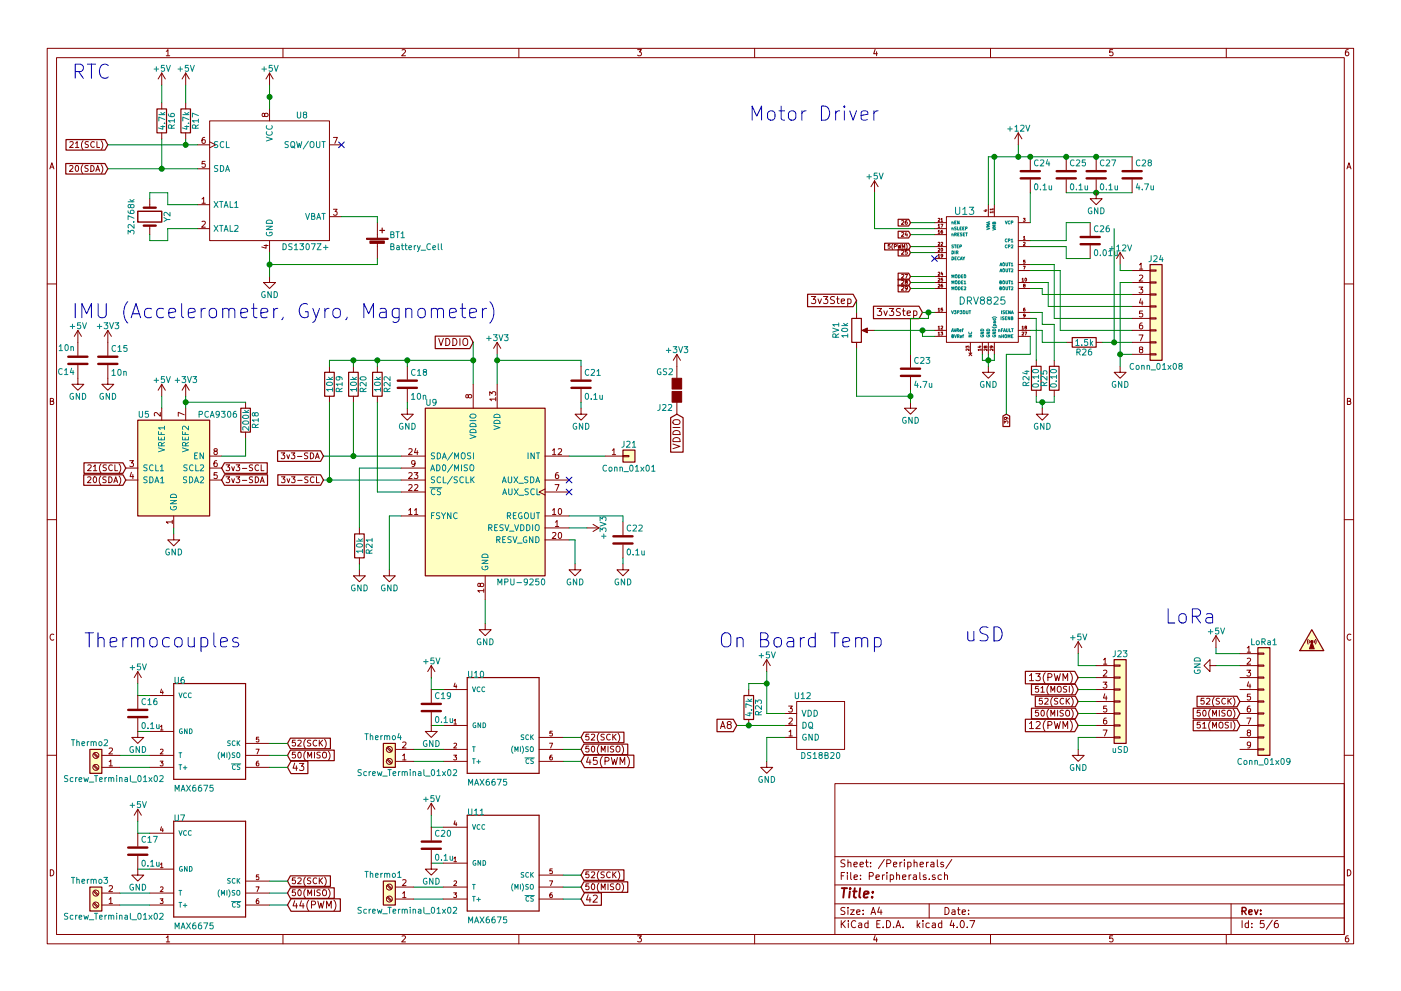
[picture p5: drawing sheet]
EESchema Schematic File Version 2
LIBS:power
LIBS:device
LIBS:transistors
LIBS:conn
LIBS:linear
LIBS:regul
LIBS:74xx
LIBS:cmos4000
LIBS:adc-dac
LIBS:memory
LIBS:xilinx
LIBS:microcontrollers
LIBS:dsp
LIBS:microchip
LIBS:analog_switches
LIBS:motorola
LIBS:texas
LIBS:intel
LIBS:audio
LIBS:interface
LIBS:digital-audio
LIBS:philips
LIBS:display
LIBS:cypress
LIBS:siliconi
LIBS:opto
LIBS:atmel
LIBS:contrib
LIBS:valves
LIBS:TPS565208
LIBS:isolators
LIBS:74xgxx
LIBS:ac-dc
LIBS:actel
LIBS:allegro
LIBS:Altera
LIBS:analog_devices
LIBS:battery_management
LIBS:bbd
LIBS:bosch
LIBS:brooktre
LIBS:cmos_ieee
LIBS:dc-dc
LIBS:diode
LIBS:elec-unifil
LIBS:ESD_Protection
LIBS:ftdi
LIBS:gennum
LIBS:graphic_symbols
LIBS:hc11
LIBS:infineon
LIBS:intersil
LIBS:ir
LIBS:Lattice
LIBS:leds
LIBS:LEM
LIBS:logic_programmable
LIBS:maxim
LIBS:mechanical
LIBS:microchip_dspic33dsc
LIBS:microchip_pic10mcu
LIBS:microchip_pic12mcu
LIBS:microchip_pic16mcu
LIBS:microchip_pic18mcu
LIBS:microchip_pic24mcu
LIBS:microchip_pic32mcu
LIBS:modules
LIBS:motor_drivers
LIBS:motors
LIBS:msp430
LIBS:nordicsemi
LIBS:nxp
LIBS:nxp_armmcu
LIBS:onsemi
LIBS:Oscillators
LIBS:Power_Management
LIBS:powerint
LIBS:pspice
LIBS:references
LIBS:relays
LIBS:rfcom
LIBS:RFSolutions
LIBS:sensors
LIBS:silabs
LIBS:stm8
LIBS:stm32
LIBS:supertex
LIBS:switches
LIBS:transf
LIBS:triac_thyristor
LIBS:ttl_ieee
LIBS:video
LIBS:wiznet
LIBS:Worldsemi
LIBS:Xicor
LIBS:zetex
LIBS:Zilog
LIBS:DRV8825
LIBS:MAX6675
LIBS:OBC-PDB-cache
EELAYER 25 0
EELAYER END
$Descr A4 11693 8268
encoding utf-8
Sheet 5 6
Title ""
Date ""
Rev ""
Comp ""
Comment1 ""
Comment2 ""
Comment3 ""
Comment4 ""
$EndDescr
Text Notes 6250 1000 0    118  ~ 0
Motor Driver
Text Notes 700  5400 0    118  ~ 0
Thermocouples
Text Notes 8050 5350 0    118  ~ 0
uSD
Text Notes 10150 5200 2    118  ~ 0
LoRa\n
Text Notes 600  650  0    118  ~ 0
RTC
Text Notes 600  2650 0    118  ~ 0
IMU (Accelerometer, Gyro, Magnometer)
$Comp
L Battery_Cell BT1
U 1 1
P 3150 2050
F 0 "BT1" H 3250 2150 50  0000 L CNN
F 1 "Battery_Cell" H 3250 2050 50  0000 L CNN
F 2 "Battery_Holders:Keystone_1058_1x2032-CoinCell" V 3150 2110 50  0001 C CNN
F 3 "" V 3150 2110 50  0001 C CNN
	1    3150 2050
	1    0    0    -1  
$EndComp
$Comp
L DS1307Z+ U8
U 1 1
P 2250 1500
F 0 "U8" H 2520 2050 50  0000 C CNN
F 1 "DS1307Z+" H 2550 950 50  0000 C CNN
F 2 "Housings_SOIC:SOIC-8_3.9x4.9mm_Pitch1.27mm" H 2250 1500 50  0001 C CNN
F 3 "https://datasheets.maximintegrated.com/en/ds/DS1307.pdf" H 2250 1500 50  0001 C CNN
	1    2250 1500
	1    0    0    -1  
$EndComp
$Comp
L GND #PWR93
U 1 1
P 2250 2300
F 0 "#PWR93" H 2250 2050 50  0001 C CNN
F 1 "GND" H 2250 2150 50  0000 C CNN
F 2 "" H 2250 2300 50  0001 C CNN
F 3 "" H 2250 2300 50  0001 C CNN
	1    2250 2300
	1    0    0    -1  
$EndComp
$Comp
L Crystal Y2
U 1 1
P 1250 1800
F 0 "Y2" H 1250 1950 50  0000 C CNN
F 1 "32.768k" H 1250 1650 50  0000 C CNN
F 2 "Crystals:Crystal_C26-LF_d2.1mm_l6.5mm_Horizontal" H 1250 1800 50  0001 C CNN
F 3 "https://www.digikey.ca/product-detail/en/ecs-inc/ECS-.327-6-13X/XC2293-ND/6821661" H 1250 1800 50  0001 C CNN
	1    1250 1800
	0    1    1    0   
$EndComp
$Comp
L +5V #PWR92
U 1 1
P 2250 700
F 0 "#PWR92" H 2250 550 50  0001 C CNN
F 1 "+5V" H 2250 840 50  0000 C CNN
F 2 "" H 2250 700 50  0001 C CNN
F 3 "" H 2250 700 50  0001 C CNN
	1    2250 700 
	1    0    0    -1  
$EndComp
$Comp
L R R17
U 1 1
P 1550 1000
F 0 "R17" V 1630 1000 50  0000 C CNN
F 1 "4.7k" V 1550 1000 50  0000 C CNN
F 2 "Resistors_SMD:R_0805" V 1480 1000 50  0001 C CNN
F 3 "" H 1550 1000 50  0001 C CNN
	1    1550 1000
	1    0    0    -1  
$EndComp
$Comp
L R R16
U 1 1
P 1350 1000
F 0 "R16" V 1430 1000 50  0000 C CNN
F 1 "4.7k" V 1350 1000 50  0000 C CNN
F 2 "Resistors_SMD:R_0805" V 1280 1000 50  0001 C CNN
F 3 "" H 1350 1000 50  0001 C CNN
	1    1350 1000
	1    0    0    -1  
$EndComp
$Comp
L +5V #PWR87
U 1 1
P 1350 700
F 0 "#PWR87" H 1350 550 50  0001 C CNN
F 1 "+5V" H 1350 840 50  0000 C CNN
F 2 "" H 1350 700 50  0001 C CNN
F 3 "" H 1350 700 50  0001 C CNN
	1    1350 700 
	1    0    0    -1  
$EndComp
$Comp
L +5V #PWR90
U 1 1
P 1550 700
F 0 "#PWR90" H 1550 550 50  0001 C CNN
F 1 "+5V" H 1550 840 50  0000 C CNN
F 2 "" H 1550 700 50  0001 C CNN
F 3 "" H 1550 700 50  0001 C CNN
	1    1550 700 
	1    0    0    -1  
$EndComp
Text GLabel 900  1400 0    49   Input ~ 0
20(SDA)
Text GLabel 900  1200 0    49   Input ~ 0
21(SCL)
NoConn ~ 2850 1200
$Comp
L MPU-9250 U9
U 1 1
P 4050 4100
F 0 "U9" H 3600 4850 50  0000 C CNN
F 1 "MPU-9250" H 4350 3350 50  0000 C CNN
F 2 "Housings_DFN_QFN:QFN-24-1EP_3x3mm_Pitch0.4mm" H 4050 3100 50  0001 C CNN
F 3 "" H 4050 3950 50  0001 C CNN
	1    4050 4100
	1    0    0    -1  
$EndComp
$Comp
L GND #PWR101
U 1 1
P 4050 5200
F 0 "#PWR101" H 4050 4950 50  0001 C CNN
F 1 "GND" H 4050 5050 50  0000 C CNN
F 2 "" H 4050 5200 50  0001 C CNN
F 3 "" H 4050 5200 50  0001 C CNN
	1    4050 5200
	1    0    0    -1  
$EndComp
$Comp
L +3V3 #PWR102
U 1 1
P 4150 2950
F 0 "#PWR102" H 4150 2800 50  0001 C CNN
F 1 "+3V3" H 4150 3090 50  0000 C CNN
F 2 "" H 4150 2950 50  0001 C CNN
F 3 "" H 4150 2950 50  0001 C CNN
	1    4150 2950
	1    0    0    -1  
$EndComp
$Comp
L C C21
U 1 1
P 4850 3200
F 0 "C21" H 4875 3300 50  0000 L CNN
F 1 "0.1u" H 4875 3100 50  0000 L CNN
F 2 "Capacitors_SMD:C_0805" H 4888 3050 50  0001 C CNN
F 3 "x7r, 4V" H 4850 3200 50  0001 C CNN
	1    4850 3200
	1    0    0    -1  
$EndComp
$Comp
L C C18
U 1 1
P 3400 3200
F 0 "C18" H 3425 3300 50  0000 L CNN
F 1 "10n" H 3425 3100 50  0000 L CNN
F 2 "Capacitors_SMD:C_0805" H 3438 3050 50  0001 C CNN
F 3 "x7r, 4V" H 3400 3200 50  0001 C CNN
	1    3400 3200
	1    0    0    -1  
$EndComp
$Comp
L GND #PWR96
U 1 1
P 3400 3400
F 0 "#PWR96" H 3400 3150 50  0001 C CNN
F 1 "GND" H 3400 3250 50  0000 C CNN
F 2 "" H 3400 3400 50  0001 C CNN
F 3 "" H 3400 3400 50  0001 C CNN
	1    3400 3400
	1    0    0    -1  
$EndComp
$Comp
L GND #PWR104
U 1 1
P 4850 3400
F 0 "#PWR104" H 4850 3150 50  0001 C CNN
F 1 "GND" H 4850 3250 50  0000 C CNN
F 2 "" H 4850 3400 50  0001 C CNN
F 3 "" H 4850 3400 50  0001 C CNN
	1    4850 3400
	1    0    0    -1  
$EndComp
NoConn ~ 4750 4000
NoConn ~ 4750 4100
$Comp
L C C22
U 1 1
P 5200 4500
F 0 "C22" H 5225 4600 50  0000 L CNN
F 1 "0.1u" H 5225 4400 50  0000 L CNN
F 2 "Capacitors_SMD:C_0805" H 5238 4350 50  0001 C CNN
F 3 "x7r, 2V" H 5200 4500 50  0001 C CNN
	1    5200 4500
	1    0    0    -1  
$EndComp
$Comp
L GND #PWR106
U 1 1
P 5200 4700
F 0 "#PWR106" H 5200 4450 50  0001 C CNN
F 1 "GND" H 5200 4550 50  0000 C CNN
F 2 "" H 5200 4700 50  0001 C CNN
F 3 "" H 5200 4700 50  0001 C CNN
	1    5200 4700
	1    0    0    -1  
$EndComp
$Comp
L DRV8825 U13
U 1 1
P 8250 2400
F 0 "U13" H 8050 3050 60  0000 C CNN
F 1 "DRV8825" H 8200 2300 60  0000 C CNN
F 2 "Housings_SSOP:HTSSOP-32_6.1x11mm_Pitch0.65mm_ThermalPad" H 8250 2400 60  0001 C CNN
F 3 "https://www.digikey.ca/product-detail/en/texas-instruments/DRV8825PWPR/296-29503-1-ND/2749200" H 8250 2400 60  0001 C CNN
	1    8250 2400
	1    0    0    -1  
$EndComp
$Comp
L GS2 J22
U 1 1
P 5650 3250
F 0 "J22" H 5750 3400 50  0000 C CNN
F 1 "GS2" H 5750 3101 50  0000 C CNN
F 2 "Connectors:GS2" V 5724 3250 50  0001 C CNN
F 3 "" H 5650 3250 50  0001 C CNN
	1    5650 3250
	-1   0    0    1   
$EndComp
Text GLabel 3950 2850 0    59   Input ~ 0
VDDIO
Text GLabel 5650 3450 3    59   Input ~ 0
VDDIO
$Comp
L +3V3 #PWR107
U 1 1
P 5650 3050
F 0 "#PWR107" H 5650 2900 50  0001 C CNN
F 1 "+3V3" H 5650 3190 50  0000 C CNN
F 2 "" H 5650 3050 50  0001 C CNN
F 3 "" H 5650 3050 50  0001 C CNN
	1    5650 3050
	1    0    0    -1  
$EndComp
$Comp
L GND #PWR95
U 1 1
P 3250 4750
F 0 "#PWR95" H 3250 4500 50  0001 C CNN
F 1 "GND" H 3250 4600 50  0000 C CNN
F 2 "" H 3250 4750 50  0001 C CNN
F 3 "" H 3250 4750 50  0001 C CNN
	1    3250 4750
	1    0    0    -1  
$EndComp
Wire Wire Line
	2250 2100 2250 2300
Wire Wire Line
	2850 1800 3150 1800
Wire Wire Line
	3150 1800 3150 1850
Wire Wire Line
	3150 2150 3150 2200
Wire Wire Line
	3150 2200 2250 2200
Connection ~ 2250 2200
Wire Wire Line
	1250 1650 1250 1600
Wire Wire Line
	1250 1600 1400 1600
Wire Wire Line
	1400 1600 1400 1700
Wire Wire Line
	1400 1700 1650 1700
Wire Wire Line
	1250 1950 1250 2000
Wire Wire Line
	1250 2000 1400 2000
Wire Wire Line
	1400 2000 1400 1900
Wire Wire Line
	1400 1900 1650 1900
Wire Wire Line
	2250 700  2250 900 
Connection ~ 2250 800 
Wire Wire Line
	900  1200 1650 1200
Wire Wire Line
	1550 1200 1550 1150
Wire Wire Line
	900  1400 1650 1400
Wire Wire Line
	1350 1400 1350 1150
Wire Wire Line
	1550 850  1550 700 
Wire Wire Line
	1350 850  1350 700 
Connection ~ 1550 1200
Connection ~ 1350 1400
Wire Wire Line
	2700 4000 3350 4000
Wire Wire Line
	2700 3800 3350 3800
Wire Wire Line
	4050 5200 4050 5000
Wire Wire Line
	4750 3800 5050 3800
Wire Wire Line
	3950 2850 3950 3200
Wire Wire Line
	4150 2950 4150 3200
Wire Wire Line
	2750 3000 3950 3000
Wire Wire Line
	3400 3000 3400 3050
Connection ~ 3950 3000
Wire Wire Line
	4150 3000 4850 3000
Wire Wire Line
	4850 3000 4850 3050
Connection ~ 4150 3000
Wire Wire Line
	3400 3400 3400 3350
Wire Wire Line
	4850 3400 4850 3350
Wire Wire Line
	4750 4300 5200 4300
Wire Wire Line
	5200 4300 5200 4350
Wire Wire Line
	5200 4650 5200 4700
Wire Wire Line
	3250 4300 3250 4750
Wire Wire Line
	3350 4300 3250 4300
Wire Wire Line
	3000 3900 3350 3900
$Comp
L GND #PWR103
U 1 1
P 4800 4700
F 0 "#PWR103" H 4800 4450 50  0001 C CNN
F 1 "GND" H 4800 4550 50  0000 C CNN
F 2 "" H 4800 4700 50  0001 C CNN
F 3 "" H 4800 4700 50  0001 C CNN
	1    4800 4700
	1    0    0    -1  
$EndComp
Wire Wire Line
	4750 4500 4800 4500
Wire Wire Line
	4800 4500 4800 4700
$Comp
L +3V3 #PWR105
U 1 1
P 4900 4400
F 0 "#PWR105" H 4900 4250 50  0001 C CNN
F 1 "+3V3" H 4900 4540 50  0000 C CNN
F 2 "" H 4900 4400 50  0001 C CNN
F 3 "" H 4900 4400 50  0001 C CNN
	1    4900 4400
	0    1    1    0   
$EndComp
Wire Wire Line
	4900 4400 4750 4400
$Comp
L R R19
U 1 1
P 2750 3200
F 0 "R19" V 2830 3200 50  0000 C CNN
F 1 "10k" V 2750 3200 50  0000 C CNN
F 2 "Resistors_SMD:R_0805" V 2680 3200 50  0001 C CNN
F 3 "" H 2750 3200 50  0001 C CNN
	1    2750 3200
	1    0    0    -1  
$EndComp
$Comp
L R R20
U 1 1
P 2950 3200
F 0 "R20" V 3030 3200 50  0000 C CNN
F 1 "10k" V 2950 3200 50  0000 C CNN
F 2 "Resistors_SMD:R_0805" V 2880 3200 50  0001 C CNN
F 3 "" H 2950 3200 50  0001 C CNN
	1    2950 3200
	1    0    0    -1  
$EndComp
Wire Wire Line
	2750 3000 2750 3050
Connection ~ 3400 3000
Wire Wire Line
	2950 3050 2950 3000
Connection ~ 2950 3000
Wire Wire Line
	2750 3350 2750 4000
Connection ~ 2750 4000
Wire Wire Line
	2950 3800 2950 3350
Connection ~ 2950 3800
$Comp
L R R22
U 1 1
P 3150 3200
F 0 "R22" V 3230 3200 50  0000 C CNN
F 1 "10k" V 3150 3200 50  0000 C CNN
F 2 "Resistors_SMD:R_0805" V 3080 3200 50  0001 C CNN
F 3 "" H 3150 3200 50  0001 C CNN
	1    3150 3200
	1    0    0    -1  
$EndComp
Wire Wire Line
	3150 3050 3150 3000
Connection ~ 3150 3000
Wire Wire Line
	3350 4100 3150 4100
Wire Wire Line
	3150 4100 3150 3350
$Comp
L R R21
U 1 1
P 3000 4550
F 0 "R21" V 3080 4550 50  0000 C CNN
F 1 "10k" V 3000 4550 50  0000 C CNN
F 2 "Resistors_SMD:R_0805" V 2930 4550 50  0001 C CNN
F 3 "" H 3000 4550 50  0001 C CNN
	1    3000 4550
	1    0    0    -1  
$EndComp
Wire Wire Line
	3000 3900 3000 4400
$Comp
L GND #PWR94
U 1 1
P 3000 4750
F 0 "#PWR94" H 3000 4500 50  0001 C CNN
F 1 "GND" H 3000 4600 50  0000 C CNN
F 2 "" H 3000 4750 50  0001 C CNN
F 3 "" H 3000 4750 50  0001 C CNN
	1    3000 4750
	1    0    0    -1  
$EndComp
Wire Wire Line
	3000 4750 3000 4700
$Comp
L GND #PWR89
U 1 1
P 1450 4450
F 0 "#PWR89" H 1450 4200 50  0001 C CNN
F 1 "GND" H 1450 4300 50  0000 C CNN
F 2 "" H 1450 4450 50  0001 C CNN
F 3 "" H 1450 4450 50  0001 C CNN
	1    1450 4450
	1    0    0    -1  
$EndComp
$Comp
L PCA9306 U5
U 1 1
P 1450 3900
F 0 "U5" H 1150 4350 50  0000 L CNN
F 1 "PCA9306" H 1650 4350 50  0000 L CNN
F 2 "Housings_SSOP:VSSOP-8_2.3x2mm_Pitch0.5mm" H 1050 4250 50  0001 C CNN
F 3 "https://www.digikey.ca/product-detail/en/nxp-usa-inc/PCA9306DC1125/568-4212-2-ND/1300970" H 1150 4350 50  0001 C CNN
	1    1450 3900
	1    0    0    -1  
$EndComp
Wire Wire Line
	1450 4400 1450 4450
$Comp
L +3V3 #PWR91
U 1 1
P 1550 3300
F 0 "#PWR91" H 1550 3150 50  0001 C CNN
F 1 "+3V3" H 1550 3440 50  0000 C CNN
F 2 "" H 1550 3300 50  0001 C CNN
F 3 "" H 1550 3300 50  0001 C CNN
	1    1550 3300
	1    0    0    -1  
$EndComp
$Comp
L +5V #PWR88
U 1 1
P 1350 3300
F 0 "#PWR88" H 1350 3150 50  0001 C CNN
F 1 "+5V" H 1350 3440 50  0000 C CNN
F 2 "" H 1350 3300 50  0001 C CNN
F 3 "" H 1350 3300 50  0001 C CNN
	1    1350 3300
	1    0    0    -1  
$EndComp
Wire Wire Line
	1550 3300 1550 3400
Wire Wire Line
	1350 3300 1350 3400
$Comp
L C C14
U 1 1
P 650 3000
F 0 "C14" H 675 3100 50  0000 L CNN
F 1 "10n" H 675 2900 50  0000 L CNN
F 2 "Capacitors_SMD:C_0805" H 688 2850 50  0001 C CNN
F 3 "x7r, 4V" H 650 3000 50  0001 C CNN
	1    650  3000
	-1   0    0    1   
$EndComp
$Comp
L C C15
U 1 1
P 900 3000
F 0 "C15" H 925 3100 50  0000 L CNN
F 1 "10n" H 925 2900 50  0000 L CNN
F 2 "Capacitors_SMD:C_0805" H 938 2850 50  0001 C CNN
F 3 "x7r, 4V" H 900 3000 50  0001 C CNN
	1    900  3000
	1    0    0    -1  
$EndComp
$Comp
L +3V3 #PWR81
U 1 1
P 900 2850
F 0 "#PWR81" H 900 2700 50  0001 C CNN
F 1 "+3V3" H 900 2990 50  0000 C CNN
F 2 "" H 900 2850 50  0001 C CNN
F 3 "" H 900 2850 50  0001 C CNN
	1    900  2850
	1    0    0    -1  
$EndComp
$Comp
L +5V #PWR79
U 1 1
P 650 2850
F 0 "#PWR79" H 650 2700 50  0001 C CNN
F 1 "+5V" H 650 2990 50  0000 C CNN
F 2 "" H 650 2850 50  0001 C CNN
F 3 "" H 650 2850 50  0001 C CNN
	1    650  2850
	1    0    0    -1  
$EndComp
$Comp
L GND #PWR80
U 1 1
P 650 3150
F 0 "#PWR80" H 650 2900 50  0001 C CNN
F 1 "GND" H 650 3000 50  0000 C CNN
F 2 "" H 650 3150 50  0001 C CNN
F 3 "" H 650 3150 50  0001 C CNN
	1    650  3150
	1    0    0    -1  
$EndComp
$Comp
L GND #PWR82
U 1 1
P 900 3150
F 0 "#PWR82" H 900 2900 50  0001 C CNN
F 1 "GND" H 900 3000 50  0000 C CNN
F 2 "" H 900 3150 50  0001 C CNN
F 3 "" H 900 3150 50  0001 C CNN
	1    900  3150
	1    0    0    -1  
$EndComp
$Comp
L R R18
U 1 1
P 2050 3500
F 0 "R18" V 2130 3500 50  0000 C CNN
F 1 "200k" V 2050 3500 50  0000 C CNN
F 2 "Resistors_SMD:R_0805" V 1980 3500 50  0001 C CNN
F 3 "" H 2050 3500 50  0001 C CNN
	1    2050 3500
	1    0    0    -1  
$EndComp
Text GLabel 1850 4000 2    49   Input ~ 0
3v3-SDA
Text GLabel 1850 3900 2    49   Input ~ 0
3v3-SCL
Wire Wire Line
	1850 3800 2050 3800
Wire Wire Line
	2050 3800 2050 3650
Wire Wire Line
	2050 3350 1550 3350
Connection ~ 1550 3350
Text GLabel 1050 3900 0    49   Input ~ 0
21(SCL)
Text GLabel 1050 4000 0    49   Input ~ 0
20(SDA)
Text GLabel 2700 3800 0    49   Input ~ 0
3v3-SDA
Text GLabel 2700 4000 0    49   Input ~ 0
3v3-SCL
$Comp
L Conn_01x01 J21
U 1 1
P 5250 3800
F 0 "J21" H 5250 3900 50  0000 C CNN
F 1 "Conn_01x01" H 5250 3700 50  0000 C CNN
F 2 "Pin_Headers:Pin_Header_Straight_1x01_Pitch2.54mm" H 5250 3800 50  0001 C CNN
F 3 "" H 5250 3800 50  0001 C CNN
	1    5250 3800
	1    0    0    -1  
$EndComp
$Comp
L DS18B20 U12
U 1 1
P 6850 6050
F 0 "U12" H 6700 6300 50  0000 C CNN
F 1 "DS18B20" H 6850 5800 50  0000 C CNN
F 2 "TO_SOT_Packages_THT:TO-92_Inline_Narrow_Oval" H 6700 6300 50  0001 C CNN
F 3 "" H 6700 6300 50  0001 C CNN
	1    6850 6050
	1    0    0    -1  
$EndComp
$Comp
L +5V #PWR108
U 1 1
P 6400 5600
F 0 "#PWR108" H 6400 5450 50  0001 C CNN
F 1 "+5V" H 6400 5740 50  0000 C CNN
F 2 "" H 6400 5600 50  0001 C CNN
F 3 "" H 6400 5600 50  0001 C CNN
	1    6400 5600
	1    0    0    -1  
$EndComp
$Comp
L GND #PWR109
U 1 1
P 6400 6350
F 0 "#PWR109" H 6400 6100 50  0001 C CNN
F 1 "GND" H 6400 6200 50  0000 C CNN
F 2 "" H 6400 6350 50  0001 C CNN
F 3 "" H 6400 6350 50  0001 C CNN
	1    6400 6350
	1    0    0    -1  
$EndComp
Wire Wire Line
	6400 5950 6550 5950
Wire Wire Line
	6400 5600 6400 5950
Wire Wire Line
	6550 6150 6400 6150
Wire Wire Line
	6400 6150 6400 6350
$Comp
L R R23
U 1 1
P 6250 5900
F 0 "R23" V 6330 5900 50  0000 C CNN
F 1 "4.7k" V 6250 5900 50  0000 C CNN
F 2 "Resistors_SMD:R_0805" V 6180 5900 50  0001 C CNN
F 3 "" H 6250 5900 50  0001 C CNN
	1    6250 5900
	1    0    0    -1  
$EndComp
Wire Wire Line
	6250 5750 6250 5700
Wire Wire Line
	6250 5700 6400 5700
Connection ~ 6400 5700
Wire Wire Line
	6150 6050 6550 6050
Connection ~ 6250 6050
Text GLabel 6150 6050 0    59   Input ~ 0
A8
Text Notes 6000 5400 0    118  ~ 0
On Board Temp
$Comp
L MAX6675 U11
U 1 1
P 4200 7200
F 0 "U11" H 3899 7601 50  0000 L BNN
F 1 "MAX6675" H 3900 6699 50  0000 L BNN
F 2 "Housings_SOIC:SOIC-8_3.9x4.9mm_Pitch1.27mm" H 4200 7200 50  0001 L BNN
F 3 "" H 4200 7200 50  0001 L BNN
F 4 "Unavailable" H 4200 7200 50  0001 L BNN "Field4"
F 5 "MAX6675" H 4200 7200 50  0001 L BNN "Field5"
F 6 "None" H 4200 7200 50  0001 L BNN "Field6"
F 7 "None" H 4200 7200 50  0001 L BNN "Field7"
F 8 "Maxim Integrated" H 4200 7200 50  0001 L BNN "Field8"
	1    4200 7200
	1    0    0    -1  
$EndComp
$Comp
L +5V #PWR99
U 1 1
P 3600 6800
F 0 "#PWR99" H 3600 6650 50  0001 C CNN
F 1 "+5V" H 3600 6940 50  0000 C CNN
F 2 "" H 3600 6800 50  0001 C CNN
F 3 "" H 3600 6800 50  0001 C CNN
	1    3600 6800
	1    0    0    -1  
$EndComp
Wire Wire Line
	3700 6900 3600 6900
Wire Wire Line
	3600 6900 3600 6800
$Comp
L C C20
U 1 1
P 3600 7050
F 0 "C20" H 3625 7150 50  0000 L CNN
F 1 "0.1u" H 3625 6950 50  0000 L CNN
F 2 "Capacitors_SMD:C_0805" H 3638 6900 50  0001 C CNN
F 3 "x7r, 4V" H 3600 7050 50  0001 C CNN
	1    3600 7050
	1    0    0    -1  
$EndComp
Wire Wire Line
	3700 7200 3600 7200
$Comp
L GND #PWR100
U 1 1
P 3600 7200
F 0 "#PWR100" H 3600 6950 50  0001 C CNN
F 1 "GND" H 3600 7050 50  0000 C CNN
F 2 "" H 3600 7200 50  0001 C CNN
F 3 "" H 3600 7200 50  0001 C CNN
	1    3600 7200
	1    0    0    -1  
$EndComp
Wire Wire Line
	3700 7400 3450 7400
Wire Wire Line
	3700 7500 3450 7500
$Comp
L Screw_Terminal_01x02 Thermo1
U 1 1
P 3250 7500
F 0 "Thermo1" H 3300 7300 50  0000 C CNN
F 1 "Screw_Terminal_01x02" H 3100 7600 50  0000 C CNN
F 2 "TerminalBlock:TerminalBlock_bornier-2_P5.08mm" H 3250 7500 50  0001 C CNN
F 3 "" H 3250 7500 50  0001 C CNN
	1    3250 7500
	-1   0    0    1   
$EndComp
Text GLabel 4850 7300 2    49   Input ~ 0
52(SCK)
Text GLabel 4850 7400 2    49   Input ~ 0
50(MISO)
Text GLabel 4850 7500 2    59   Input ~ 0
42
Wire Wire Line
	4700 7500 4850 7500
Wire Wire Line
	4700 7400 4850 7400
Wire Wire Line
	4850 7300 4700 7300
$Comp
L MAX6675 U10
U 1 1
P 4200 6050
F 0 "U10" H 3899 6451 50  0000 L BNN
F 1 "MAX6675" H 3900 5549 50  0000 L BNN
F 2 "Housings_SOIC:SOIC-8_3.9x4.9mm_Pitch1.27mm" H 4200 6050 50  0001 L BNN
F 3 "" H 4200 6050 50  0001 L BNN
F 4 "Unavailable" H 4200 6050 50  0001 L BNN "Field4"
F 5 "MAX6675" H 4200 6050 50  0001 L BNN "Field5"
F 6 "None" H 4200 6050 50  0001 L BNN "Field6"
F 7 "None" H 4200 6050 50  0001 L BNN "Field7"
F 8 "Maxim Integrated" H 4200 6050 50  0001 L BNN "Field8"
	1    4200 6050
	1    0    0    -1  
$EndComp
$Comp
L +5V #PWR97
U 1 1
P 3600 5650
F 0 "#PWR97" H 3600 5500 50  0001 C CNN
F 1 "+5V" H 3600 5790 50  0000 C CNN
F 2 "" H 3600 5650 50  0001 C CNN
F 3 "" H 3600 5650 50  0001 C CNN
	1    3600 5650
	1    0    0    -1  
$EndComp
Wire Wire Line
	3700 5750 3600 5750
Wire Wire Line
	3600 5750 3600 5650
$Comp
L C C19
U 1 1
P 3600 5900
F 0 "C19" H 3625 6000 50  0000 L CNN
F 1 "0.1u" H 3625 5800 50  0000 L CNN
F 2 "Capacitors_SMD:C_0805" H 3638 5750 50  0001 C CNN
F 3 "x7r, 4V" H 3600 5900 50  0001 C CNN
	1    3600 5900
	1    0    0    -1  
$EndComp
Wire Wire Line
	3700 6050 3600 6050
$Comp
L GND #PWR98
U 1 1
P 3600 6050
F 0 "#PWR98" H 3600 5800 50  0001 C CNN
F 1 "GND" H 3600 5900 50  0000 C CNN
F 2 "" H 3600 6050 50  0001 C CNN
F 3 "" H 3600 6050 50  0001 C CNN
	1    3600 6050
	1    0    0    -1  
$EndComp
Wire Wire Line
	3700 6250 3450 6250
Wire Wire Line
	3700 6350 3450 6350
$Comp
L Screw_Terminal_01x02 Thermo4
U 1 1
P 3250 6350
F 0 "Thermo4" H 3300 6150 50  0000 C CNN
F 1 "Screw_Terminal_01x02" H 3100 6450 50  0000 C CNN
F 2 "TerminalBlock:TerminalBlock_bornier-2_P5.08mm" H 3250 6350 50  0001 C CNN
F 3 "" H 3250 6350 50  0001 C CNN
	1    3250 6350
	-1   0    0    1   
$EndComp
Text GLabel 4850 6150 2    49   Input ~ 0
52(SCK)
Text GLabel 4850 6250 2    49   Input ~ 0
50(MISO)
Text GLabel 4850 6350 2    59   Input ~ 0
45(PWM)
Wire Wire Line
	4700 6350 4850 6350
Wire Wire Line
	4700 6250 4850 6250
Wire Wire Line
	4850 6150 4700 6150
$Comp
L MAX6675 U7
U 1 1
P 1750 7250
F 0 "U7" H 1449 7651 50  0000 L BNN
F 1 "MAX6675" H 1450 6749 50  0000 L BNN
F 2 "Housings_SOIC:SOIC-8_3.9x4.9mm_Pitch1.27mm" H 1750 7250 50  0001 L BNN
F 3 "" H 1750 7250 50  0001 L BNN
F 4 "Unavailable" H 1750 7250 50  0001 L BNN "Field4"
F 5 "MAX6675" H 1750 7250 50  0001 L BNN "Field5"
F 6 "None" H 1750 7250 50  0001 L BNN "Field6"
F 7 "None" H 1750 7250 50  0001 L BNN "Field7"
F 8 "Maxim Integrated" H 1750 7250 50  0001 L BNN "Field8"
	1    1750 7250
	1    0    0    -1  
$EndComp
$Comp
L +5V #PWR85
U 1 1
P 1150 6850
F 0 "#PWR85" H 1150 6700 50  0001 C CNN
F 1 "+5V" H 1150 6990 50  0000 C CNN
F 2 "" H 1150 6850 50  0001 C CNN
F 3 "" H 1150 6850 50  0001 C CNN
	1    1150 6850
	1    0    0    -1  
$EndComp
Wire Wire Line
	1250 6950 1150 6950
Wire Wire Line
	1150 6950 1150 6850
$Comp
L C C17
U 1 1
P 1150 7100
F 0 "C17" H 1175 7200 50  0000 L CNN
F 1 "0.1u" H 1175 7000 50  0000 L CNN
F 2 "Capacitors_SMD:C_0805" H 1188 6950 50  0001 C CNN
F 3 "x7r, 4V" H 1150 7100 50  0001 C CNN
	1    1150 7100
	1    0    0    -1  
$EndComp
Wire Wire Line
	1250 7250 1150 7250
$Comp
L GND #PWR86
U 1 1
P 1150 7250
F 0 "#PWR86" H 1150 7000 50  0001 C CNN
F 1 "GND" H 1150 7100 50  0000 C CNN
F 2 "" H 1150 7250 50  0001 C CNN
F 3 "" H 1150 7250 50  0001 C CNN
	1    1150 7250
	1    0    0    -1  
$EndComp
Wire Wire Line
	1250 7450 1000 7450
Wire Wire Line
	1250 7550 1000 7550
$Comp
L Screw_Terminal_01x02 Thermo3
U 1 1
P 800 7550
F 0 "Thermo3" H 850 7350 50  0000 C CNN
F 1 "Screw_Terminal_01x02" H 650 7650 50  0000 C CNN
F 2 "TerminalBlock:TerminalBlock_bornier-2_P5.08mm" H 800 7550 50  0001 C CNN
F 3 "" H 800 7550 50  0001 C CNN
	1    800  7550
	-1   0    0    1   
$EndComp
Text GLabel 2400 7350 2    49   Input ~ 0
52(SCK)
Text GLabel 2400 7450 2    49   Input ~ 0
50(MISO)
Text GLabel 2400 7550 2    59   Input ~ 0
44(PWM)
Wire Wire Line
	2250 7550 2400 7550
Wire Wire Line
	2250 7450 2400 7450
Wire Wire Line
	2400 7350 2250 7350
$Comp
L MAX6675 U6
U 1 1
P 1750 6100
F 0 "U6" H 1449 6501 50  0000 L BNN
F 1 "MAX6675" H 1450 5599 50  0000 L BNN
F 2 "Housings_SOIC:SOIC-8_3.9x4.9mm_Pitch1.27mm" H 1750 6100 50  0001 L BNN
F 3 "" H 1750 6100 50  0001 L BNN
F 4 "Unavailable" H 1750 6100 50  0001 L BNN "Field4"
F 5 "MAX6675" H 1750 6100 50  0001 L BNN "Field5"
F 6 "None" H 1750 6100 50  0001 L BNN "Field6"
F 7 "None" H 1750 6100 50  0001 L BNN "Field7"
F 8 "Maxim Integrated" H 1750 6100 50  0001 L BNN "Field8"
	1    1750 6100
	1    0    0    -1  
$EndComp
$Comp
L +5V #PWR83
U 1 1
P 1150 5700
F 0 "#PWR83" H 1150 5550 50  0001 C CNN
F 1 "+5V" H 1150 5840 50  0000 C CNN
F 2 "" H 1150 5700 50  0001 C CNN
F 3 "" H 1150 5700 50  0001 C CNN
	1    1150 5700
	1    0    0    -1  
$EndComp
Wire Wire Line
	1250 5800 1150 5800
Wire Wire Line
	1150 5800 1150 5700
$Comp
L C C16
U 1 1
P 1150 5950
F 0 "C16" H 1175 6050 50  0000 L CNN
F 1 "0.1u" H 1175 5850 50  0000 L CNN
F 2 "Capacitors_SMD:C_0805" H 1188 5800 50  0001 C CNN
F 3 "x7r, 4V" H 1150 5950 50  0001 C CNN
	1    1150 5950
	1    0    0    -1  
$EndComp
Wire Wire Line
	1250 6100 1150 6100
$Comp
L GND #PWR84
U 1 1
P 1150 6100
F 0 "#PWR84" H 1150 5850 50  0001 C CNN
F 1 "GND" H 1150 5950 50  0000 C CNN
F 2 "" H 1150 6100 50  0001 C CNN
F 3 "" H 1150 6100 50  0001 C CNN
	1    1150 6100
	1    0    0    -1  
$EndComp
Wire Wire Line
	1250 6300 1000 6300
Wire Wire Line
	1250 6400 1000 6400
$Comp
L Screw_Terminal_01x02 Thermo2
U 1 1
P 800 6400
F 0 "Thermo2" H 850 6200 50  0000 C CNN
F 1 "Screw_Terminal_01x02" H 650 6500 50  0000 C CNN
F 2 "TerminalBlock:TerminalBlock_bornier-2_P5.08mm" H 800 6400 50  0001 C CNN
F 3 "" H 800 6400 50  0001 C CNN
	1    800  6400
	-1   0    0    1   
$EndComp
Text GLabel 2400 6200 2    49   Input ~ 0
52(SCK)
Text GLabel 2400 6300 2    49   Input ~ 0
50(MISO)
Text GLabel 2400 6400 2    59   Input ~ 0
43
Wire Wire Line
	2250 6400 2400 6400
Wire Wire Line
	2250 6300 2400 6300
Wire Wire Line
	2400 6200 2250 6200
$Comp
L Conn_01x07 J23
U 1 1
P 9350 5850
F 0 "J23" H 9350 6250 50  0000 C CNN
F 1 "uSD" H 9350 5450 50  0000 C CNN
F 2 "Pin_Headers:Pin_Header_Straight_1x07_Pitch2.54mm" H 9350 5850 50  0001 C CNN
F 3 "https://www.digikey.ca/product-detail/en/sparkfun-electronics/DEV-13743/1568-1356-ND/5881845" H 9350 5850 50  0001 C CNN
	1    9350 5850
	1    0    0    -1  
$EndComp
Text GLabel 9000 5850 0    49   Input ~ 0
52(SCK)
Text GLabel 9000 5750 0    49   Input ~ 0
51(MOSI)
Text GLabel 9000 5950 0    49   Input ~ 0
50(MISO)
$Comp
L GND #PWR116
U 1 1
P 9000 6250
F 0 "#PWR116" H 9000 6000 50  0001 C CNN
F 1 "GND" H 9000 6100 50  0000 C CNN
F 2 "" H 9000 6250 50  0001 C CNN
F 3 "" H 9000 6250 50  0001 C CNN
	1    9000 6250
	1    0    0    -1  
$EndComp
Wire Wire Line
	9150 6150 9000 6150
Wire Wire Line
	9000 6150 9000 6250
$Comp
L +5V #PWR115
U 1 1
P 9000 5450
F 0 "#PWR115" H 9000 5300 50  0001 C CNN
F 1 "+5V" H 9000 5590 50  0000 C CNN
F 2 "" H 9000 5450 50  0001 C CNN
F 3 "" H 9000 5450 50  0001 C CNN
	1    9000 5450
	1    0    0    -1  
$EndComp
Wire Wire Line
	9150 5550 9000 5550
Wire Wire Line
	9000 5550 9000 5450
Text GLabel 9000 6050 0    59   Input ~ 0
12(PWM)
Wire Wire Line
	9150 5650 9000 5650
Wire Wire Line
	9150 5750 9000 5750
Wire Wire Line
	9150 5850 9000 5850
Wire Wire Line
	9150 5950 9000 5950
Wire Wire Line
	9150 6050 9000 6050
$Comp
L +5V #PWR120
U 1 1
P 10150 5400
F 0 "#PWR120" H 10150 5250 50  0001 C CNN
F 1 "+5V" H 10150 5540 50  0000 C CNN
F 2 "" H 10150 5400 50  0001 C CNN
F 3 "" H 10150 5400 50  0001 C CNN
	1    10150 5400
	1    0    0    -1  
$EndComp
Wire Wire Line
	10350 5450 10150 5450
Wire Wire Line
	10150 5450 10150 5400
$Comp
L GND #PWR121
U 1 1
P 10150 5550
F 0 "#PWR121" H 10150 5300 50  0001 C CNN
F 1 "GND" H 10150 5400 50  0000 C CNN
F 2 "" H 10150 5550 50  0001 C CNN
F 3 "" H 10150 5550 50  0001 C CNN
	1    10150 5550
	0    1    1    0   
$EndComp
Wire Wire Line
	10350 5550 10150 5550
Text GLabel 10350 5850 0    49   Input ~ 0
52(SCK)
Text GLabel 10350 6050 0    49   Input ~ 0
51(MOSI)
Text GLabel 10350 5950 0    49   Input ~ 0
50(MISO)
$Comp
L Conn_01x09 LoRa1
U 1 1
P 10550 5850
F 0 "LoRa1" H 10550 6350 50  0000 C CNN
F 1 "Conn_01x09" H 10550 5350 50  0000 C CNN
F 2 "Pin_Headers:Pin_Header_Straight_1x09_Pitch2.54mm" H 10550 5850 50  0001 C CNN
F 3 "" H 10550 5850 50  0001 C CNN
	1    10550 5850
	1    0    0    -1  
$EndComp
$Comp
L SYM_Radio_Waves_Small #SYM2
U 1 1
P 10950 5350
F 0 "#SYM2" H 10950 5490 50  0001 C CNN
F 1 "SYM_Radio_Waves_Small" H 10950 5225 50  0001 C CNN
F 2 "" H 10950 5175 50  0001 C CNN
F 3 "" H 10980 5150 50  0001 C CNN
	1    10950 5350
	1    0    0    -1  
$EndComp
$Comp
L C C26
U 1 1
P 9100 2000
F 0 "C26" H 9125 2100 50  0000 L CNN
F 1 "0.01u" H 9125 1900 50  0000 L CNN
F 2 "Capacitors_SMD:C_0805" H 9138 1850 50  0001 C CNN
F 3 "x7r, 50V" H 9100 2000 50  0001 C CNN
	1    9100 2000
	1    0    0    -1  
$EndComp
Wire Wire Line
	8600 2000 8900 2000
Wire Wire Line
	8900 2000 8900 1850
Wire Wire Line
	8900 1850 9100 1850
Wire Wire Line
	9100 2150 8900 2150
Wire Wire Line
	8900 2150 8900 2050
Wire Wire Line
	8900 2050 8600 2050
$Comp
L +12V #PWR113
U 1 1
P 8500 1200
F 0 "#PWR113" H 8500 1050 50  0001 C CNN
F 1 "+12V" H 8500 1340 50  0000 C CNN
F 2 "" H 8500 1200 50  0001 C CNN
F 3 "" H 8500 1200 50  0001 C CNN
	1    8500 1200
	1    0    0    -1  
$EndComp
$Comp
L C C24
U 1 1
P 8600 1450
F 0 "C24" H 8625 1550 50  0000 L CNN
F 1 "0.1u" H 8625 1350 50  0000 L CNN
F 2 "Capacitors_SMD:C_0805" H 8638 1300 50  0001 C CNN
F 3 "x7r, 4V" H 8600 1450 50  0001 C CNN
	1    8600 1450
	1    0    0    -1  
$EndComp
Wire Wire Line
	8250 1700 8250 1300
Wire Wire Line
	8250 1300 9450 1300
Wire Wire Line
	8300 1700 8300 1300
Connection ~ 8300 1300
Wire Wire Line
	8600 1850 8600 1600
Wire Wire Line
	8500 1200 8500 1300
Connection ~ 8500 1300
$Comp
L C C25
U 1 1
P 8900 1450
F 0 "C25" H 8925 1550 50  0000 L CNN
F 1 "0.1u" H 8925 1350 50  0000 L CNN
F 2 "Capacitors_SMD:C_0805" H 8938 1300 50  0001 C CNN
F 3 "x7r, 4V" H 8900 1450 50  0001 C CNN
	1    8900 1450
	1    0    0    -1  
$EndComp
$Comp
L C C27
U 1 1
P 9150 1450
F 0 "C27" H 9175 1550 50  0000 L CNN
F 1 "0.1u" H 9175 1350 50  0000 L CNN
F 2 "Capacitors_SMD:C_0805" H 9188 1300 50  0001 C CNN
F 3 "x7r, 4V" H 9150 1450 50  0001 C CNN
	1    9150 1450
	1    0    0    -1  
$EndComp
$Comp
L C C28
U 1 1
P 9450 1450
F 0 "C28" H 9475 1550 50  0000 L CNN
F 1 "4.7u" H 9475 1350 50  0000 L CNN
F 2 "Capacitors_SMD:C_0805" H 9488 1300 50  0001 C CNN
F 3 "x7r, 4V" H 9450 1450 50  0001 C CNN
	1    9450 1450
	1    0    0    -1  
$EndComp
Connection ~ 8600 1300
Connection ~ 8900 1300
Connection ~ 9150 1300
Wire Wire Line
	8900 1600 9450 1600
Connection ~ 9150 1600
$Comp
L GND #PWR117
U 1 1
P 9150 1600
F 0 "#PWR117" H 9150 1350 50  0001 C CNN
F 1 "GND" H 9150 1450 50  0000 C CNN
F 2 "" H 9150 1600 50  0001 C CNN
F 3 "" H 9150 1600 50  0001 C CNN
	1    9150 1600
	1    0    0    -1  
$EndComp
Text GLabel 7600 2100 0    31   Input ~ 0
25
Wire Wire Line
	7800 2050 7600 2050
Wire Wire Line
	7800 2100 7600 2100
Wire Wire Line
	7800 2300 7600 2300
Wire Wire Line
	7800 2350 7600 2350
Wire Wire Line
	7800 2400 7600 2400
Wire Wire Line
	7800 1950 7600 1950
Wire Wire Line
	7300 1900 7800 1900
Wire Wire Line
	7800 1850 7600 1850
NoConn ~ 7800 2150
$Comp
L GND #PWR112
U 1 1
P 8250 3050
F 0 "#PWR112" H 8250 2800 50  0001 C CNN
F 1 "GND" H 8250 2900 50  0000 C CNN
F 2 "" H 8250 3050 50  0001 C CNN
F 3 "" H 8250 3050 50  0001 C CNN
	1    8250 3050
	1    0    0    -1  
$EndComp
Wire Wire Line
	8200 2950 8200 3000
Wire Wire Line
	8200 3000 8300 3000
Wire Wire Line
	8250 2950 8250 3050
Connection ~ 8250 3000
Wire Wire Line
	8300 3000 8300 2950
$Comp
L Conn_01x08 J24
U 1 1
P 9650 2550
F 0 "J24" H 9650 2950 50  0000 C CNN
F 1 "Conn_01x08" H 9650 2050 50  0000 C CNN
F 2 "Connectors_JST:JST_XH_B08B-XH-A_08x2.50mm_Straight" H 9650 2550 50  0001 C CNN
F 3 "" H 9650 2550 50  0001 C CNN
	1    9650 2550
	1    0    0    -1  
$EndComp
$Comp
L +12V #PWR118
U 1 1
P 9350 2200
F 0 "#PWR118" H 9350 2050 50  0001 C CNN
F 1 "+12V" H 9350 2340 50  0000 C CNN
F 2 "" H 9350 2200 50  0001 C CNN
F 3 "" H 9350 2200 50  0001 C CNN
	1    9350 2200
	1    0    0    -1  
$EndComp
Wire Wire Line
	9450 2250 9350 2250
Wire Wire Line
	9350 2250 9350 2200
$Comp
L GND #PWR119
U 1 1
P 9350 3050
F 0 "#PWR119" H 9350 2800 50  0001 C CNN
F 1 "GND" H 9350 2900 50  0000 C CNN
F 2 "" H 9350 3050 50  0001 C CNN
F 3 "" H 9350 3050 50  0001 C CNN
	1    9350 3050
	1    0    0    -1  
$EndComp
Wire Wire Line
	9450 2350 9350 2350
Wire Wire Line
	9350 2350 9350 3050
Wire Wire Line
	9450 2950 9350 2950
Connection ~ 9350 2950
Wire Wire Line
	8600 2400 8700 2400
Wire Wire Line
	8700 2400 8700 2450
Wire Wire Line
	8700 2450 9450 2450
Wire Wire Line
	8600 2350 8750 2350
Wire Wire Line
	8750 2350 8750 2550
Wire Wire Line
	8750 2550 9450 2550
Wire Wire Line
	8600 2200 8800 2200
Wire Wire Line
	8800 2200 8800 2650
Wire Wire Line
	8800 2650 9450 2650
Wire Wire Line
	8600 2250 8850 2250
Wire Wire Line
	8850 2250 8850 2750
Wire Wire Line
	8850 2750 9450 2750
Wire Wire Line
	8600 2750 8700 2750
Wire Wire Line
	8700 2750 8700 2850
$Comp
L R R26
U 1 1
P 9050 2850
F 0 "R26" V 9130 2850 50  0000 C CNN
F 1 "1.5k" V 9050 2850 50  0000 C CNN
F 2 "Resistors_SMD:R_0805" V 8980 2850 50  0001 C CNN
F 3 "" H 9050 2850 50  0001 C CNN
	1    9050 2850
	0    1    1    0   
$EndComp
Wire Wire Line
	8700 2850 8900 2850
Wire Wire Line
	9200 2850 9450 2850
$Comp
L R R24
U 1 1
P 8650 3150
F 0 "R24" V 8730 3150 50  0000 C CNN
F 1 "0.10" V 8650 3150 50  0000 C CNN
F 2 "Resistors_SMD:R_0805" V 8580 3150 50  0001 C CNN
F 3 "" H 8650 3150 50  0001 C CNN
	1    8650 3150
	-1   0    0    1   
$EndComp
$Comp
L R R25
U 1 1
P 8800 3150
F 0 "R25" V 8880 3150 50  0000 C CNN
F 1 "0.10" V 8800 3150 50  0000 C CNN
F 2 "Resistors_SMD:R_0805" V 8730 3150 50  0001 C CNN
F 3 "" H 8800 3150 50  0001 C CNN
	1    8800 3150
	-1   0    0    1   
$EndComp
Wire Wire Line
	8600 2650 8650 2650
Wire Wire Line
	8650 2650 8650 3000
Wire Wire Line
	8600 2600 8700 2600
Wire Wire Line
	8700 2600 8700 2700
Wire Wire Line
	8700 2700 8800 2700
Wire Wire Line
	8800 2700 8800 3000
$Comp
L GND #PWR114
U 1 1
P 8700 3400
F 0 "#PWR114" H 8700 3150 50  0001 C CNN
F 1 "GND" H 8700 3250 50  0000 C CNN
F 2 "" H 8700 3400 50  0001 C CNN
F 3 "" H 8700 3400 50  0001 C CNN
	1    8700 3400
	1    0    0    -1  
$EndComp
Wire Wire Line
	8650 3300 8650 3350
Wire Wire Line
	8650 3350 8800 3350
Wire Wire Line
	8700 3350 8700 3400
Wire Wire Line
	8800 3350 8800 3300
Connection ~ 8700 3350
$Comp
L C C23
U 1 1
P 7600 3100
F 0 "C23" H 7625 3200 50  0000 L CNN
F 1 "4.7u" H 7625 3000 50  0000 L CNN
F 2 "Capacitors_SMD:C_0805" H 7638 2950 50  0001 C CNN
F 3 "x7r, 4V" H 7600 3100 50  0001 C CNN
	1    7600 3100
	1    0    0    -1  
$EndComp
$Comp
L POT RV1
U 1 1
P 7150 2750
F 0 "RV1" V 6975 2750 50  0000 C CNN
F 1 "10k" V 7050 2750 50  0000 C CNN
F 2 "Pin_Headers:Pin_Header_Straight_1x03_Pitch2.54mm" H 7150 2750 50  0001 C CNN
F 3 "" H 7150 2750 50  0001 C CNN
	1    7150 2750
	1    0    0    -1  
$EndComp
Wire Wire Line
	7150 2600 7150 2500
Wire Wire Line
	7300 2750 7800 2750
Wire Wire Line
	7800 2800 7700 2800
Wire Wire Line
	7700 2800 7700 2750
Connection ~ 7700 2750
$Comp
L GND #PWR111
U 1 1
P 7600 3350
F 0 "#PWR111" H 7600 3100 50  0001 C CNN
F 1 "GND" H 7600 3200 50  0000 C CNN
F 2 "" H 7600 3350 50  0001 C CNN
F 3 "" H 7600 3350 50  0001 C CNN
	1    7600 3350
	1    0    0    -1  
$EndComp
Text GLabel 7700 2600 0    59   Input ~ 0
3v3Step
Wire Wire Line
	7800 2600 7700 2600
Wire Wire Line
	7750 2600 7750 2650
Wire Wire Line
	7750 2650 7600 2650
Wire Wire Line
	7600 2650 7600 2950
Connection ~ 7750 2600
Wire Wire Line
	7600 3350 7600 3250
Text GLabel 7150 2500 0    59   Input ~ 0
3v3Step
Wire Wire Line
	7150 2900 7150 3300
Wire Wire Line
	7150 3300 7600 3300
Connection ~ 7600 3300
$Comp
L +5V #PWR110
U 1 1
P 7300 1600
F 0 "#PWR110" H 7300 1450 50  0001 C CNN
F 1 "+5V" H 7300 1740 50  0000 C CNN
F 2 "" H 7300 1600 50  0001 C CNN
F 3 "" H 7300 1600 50  0001 C CNN
	1    7300 1600
	1    0    0    -1  
$EndComp
Wire Wire Line
	7300 1900 7300 1600
Text GLabel 7600 2050 0    31   Input ~ 0
5(PWM)
Text GLabel 7600 1950 0    31   Input ~ 0
24
Text GLabel 7600 2350 0    31   Input ~ 0
28
Text GLabel 7600 2400 0    31   Input ~ 0
29
Wire Wire Line
	9300 2850 9300 1900
Connection ~ 9300 2850
Text GLabel 7600 1850 0    31   Input ~ 0
26
Text GLabel 8400 3450 3    31   Input ~ 0
39
Wire Wire Line
	8600 2800 8600 2950
Wire Wire Line
	8600 2950 8400 2950
Wire Wire Line
	8400 2950 8400 3450
Text GLabel 7600 2300 0    31   Input ~ 0
27
Text GLabel 9000 5650 0    59   Input ~ 0
13(PWM)
$EndSCHEMATC
